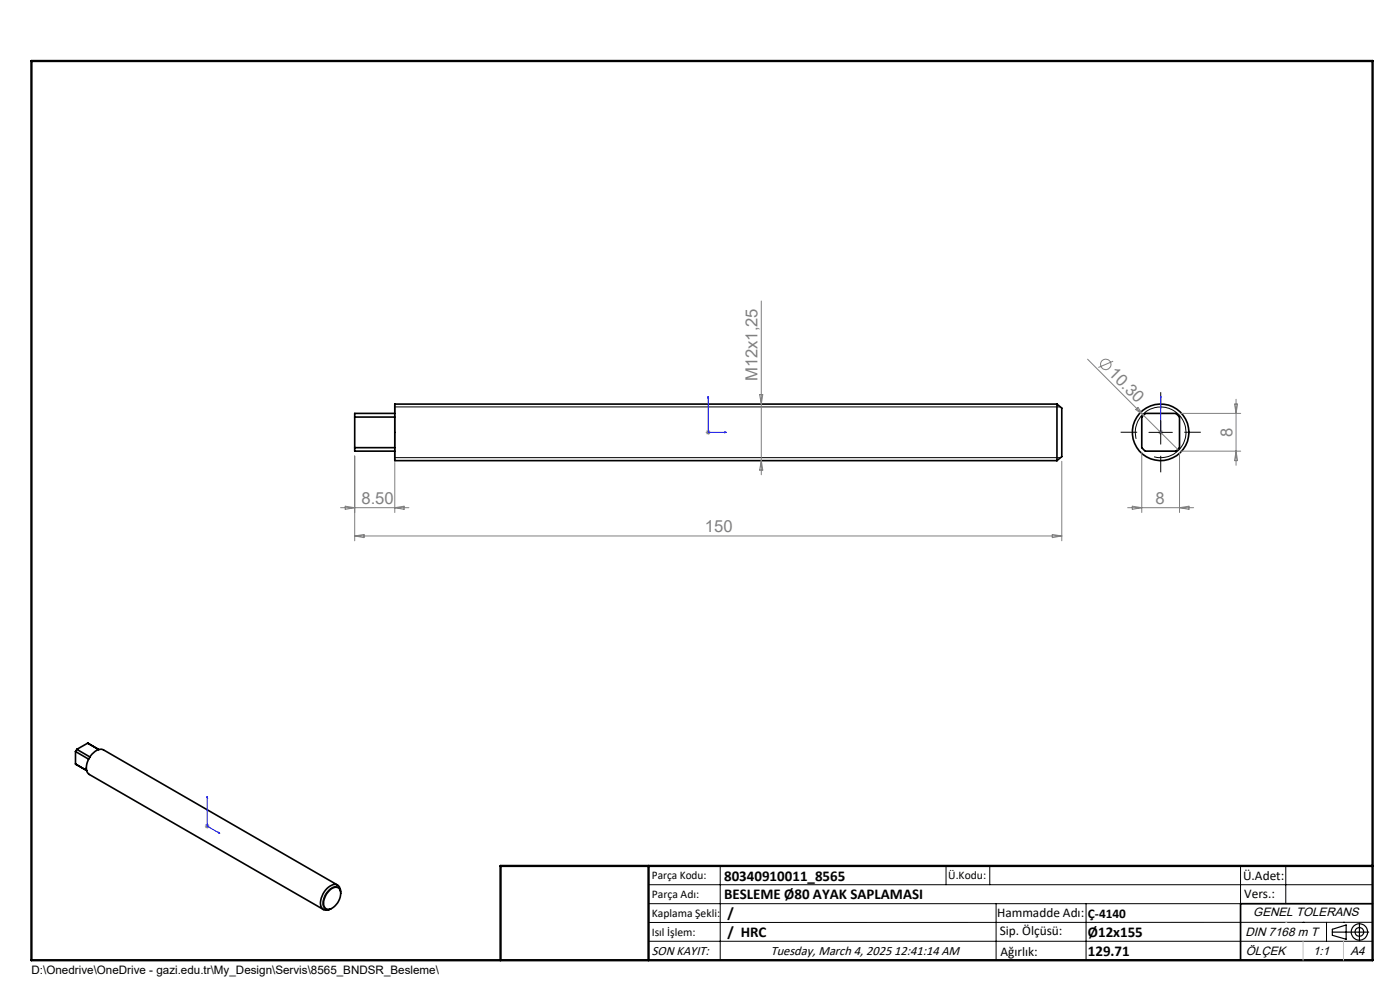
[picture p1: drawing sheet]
<svg xmlns="http://www.w3.org/2000/svg" width="297mm" height="210mm" viewBox="0 0 297 210" stroke-linecap="round" stroke-linejoin="round" font-family="sans-serif">
<g fill="none" stroke="#000" stroke-width=".35">
<path d="M75.2 95v.7h8.5M75.2 88.5h8.5M75.2 95h8.5M75.2 88.5v6.5M83.7 87.7h-8.5v.8M224.2 85.7h-140.5v12h140.5M224.2 85.7v12M224.2 85.7l1 .9v10.3l-1 .8M242.4 88.3l.6-.6h6.4l.3 .2 .5 .6v6.5l-.2 .2-.6 .5h-6.4l-.3-.2-.5-.5v-6.5zM16 159.4l2.8 1.6M16 159.4v2.7M16.3 159l-.3 .4"/>
<path d="M16.3 159l2.8 1.6M18.6 157.6l2.4 1.4M18.6 157.6l2.3 1.4M18.6 157.6l-2.3 1.4M16 162.1l2.4 1.3zM69.8 188.9a1.33 1.33 0 0 1 2.4-.1 3.4 3.4 0 0 1-2.6 4.1 1.42 1.42 0 0 1-.8-2.1l.5-1.2zM71.6 187.7l-49.7-28.6a2.58 2.58 0 0 0-2.9 1.7 2.63 2.63 0 0 0-.1 3.5l49.7 28.6M72.3 189.2a1.36 1.36 0 0 0-.7-1.4 1.36 1.36 0 0 0-1.6 .2 4.3 4.3 0 0 0-1.8 4.4 1.37 1.37 0 0 0 2 .4M291.2 191.7h-28v12"/>
<circle cx="246.2" cy="91.7" r="6"/>
</g>
<g fill="none" stroke="#808080" stroke-width=".21">
<path d="M161.5 63.8v36.9M230.7 76.2l11.9 11.9M236.1 76.6l-3.1 1.4M75.2 96.7v18M83.7 98.1v10.6M149.7 91.7h1M149.9 91.4l.7 .7M150.2 91.2v1M150.6 91.4l-.7 .7M161.1 83.7h.7l-.3 2zM161.5 97.7l.3 2h-.7zM225.2 97.9v16.8"/>
<path d="M240.9 86.9l.5-.5 1.2 1.7zM242.2 95.9v12.8M242.6 88.1l7.3 7.2M245.7 91.7h1M245.9 91.4l.7 .7M246.2 91.2v1M246.6 91.4l-.7 .7M250.2 95.9v12.8M250.5 95.7h12.7M250.5 87.7h12.7M261.9 85.7h.6l-.3 2zM262.2 84.7v14"/>
<path d="M262.2 95.7l.3 2h-.6zM72.2 107.7h14.5M73.2 107.4l2 .3-2 .3zM75.2 113.7h150M75.2 113.7l2-.3v.6zM83.7 107.7l2-.3v.6zM223.2 113.4l2 .3-2 .3zM239.2 107.7h14M240.2 107.4l2 .3-2 .3zM250.2 107.7l2-.3v.6zM43.5 175.3h.9M43.6 174.9l.7 .7"/>
<path d="M44 174.7v1M44.3 174.9l-.7 .7"/>
<circle cx="234.6" cy="77.3" r="1.09"/>
</g>
<g fill="none" stroke="#000" stroke-width=".21">
<path d="M83.7 97.1h141.3M83.7 86.3h141.3M241 93.1a5.4 5.4 0 0 1 4.7-6.8 5.4 5.4 0 0 1 5.9 5.9 5.4 5.4 0 0 1-6.8 4.7M243.7 91.7h5M246.2 89.2v5M72.2 189.1a1.19 1.19 0 0 0-.8-1.1 1.19 1.19 0 0 0-1.3 .5 3.7 3.7 0 0 0-1.4 4l.6 .4 .8-.1M137.6 187.7h153.6M137.6 191.7h153.6M137.6 199.7h153.6M152.8 183.7v20M200.7 183.7v4M210 183.7v4"/>
<path d="M211.3 191.7v12M230.4 191.7v12M263.2 183.7v20M272.8 183.7v8M276.4 195.6h.1M281.4 195.6v4.1M285 195.6h.1M291.2 195.6l-153.6 .1"/>
</g>
<g fill="none" stroke="#000" stroke-width=".25">
<path d="M83.7 85.7v12M83.7 97.7h.1M282.6 197.7h7.8M282.6 197.1l3-.9v3l-3-.8zM288.4 195.8v3.8M106.2 203.7h185"/>
<circle cx="288.4" cy="197.7" r="1.74"/>
<circle cx="288.4" cy="197.7" r=".93"/>
</g>
<path d="M150.2 84l.1 .4h-.2zM150.2 84v7.7h3.9M153.7 91.6l.4 .1-.4 .1zM246.2 91.6v.2zM246.2 84v.4v-.4M246.2 91.7h.1M246.2 84v7.7M44 168.9v.4l-.1-.1zM44 168.9v6.4l2.7 1.5M46.4 176.6l.3 .2-.3-.1z" fill="none" stroke="#00f" stroke-width=".21"/>
<path d="M241.2 91.7h-3.5M246.2 86.7v-3.5M246.2 96.7v3.5M251.2 91.7h3.5" fill="none" stroke="#000" stroke-width=".21" stroke-dasharray="15.2 1.3 1.3 1.3" stroke-linecap="butt"/>
<path d="M6.7 12.9h284.5v190.8h-284.5zM137.6 183.7v20M291.2 183.7h-185v20" fill="none" stroke="#000" stroke-width=".5"/>
<path d="M276.4 199.7v4M285 199.7v4" fill="none" stroke="#c0c0c0" stroke-width=".21"/>
<path d="M272.8 195.6h.1" fill="none" stroke="#c0c0c0" stroke-width=".25"/>
<g fill="#00f">
<path d="M153.7 91.6l.4 .1-.4 .1zM150.2 84l.1 .4h-.2z"/>
<path d="M46.4 176.6l.3 .2-.3-.1zM44 168.9v.4l-.1-.1z"/>
<path d="M246.2 91.6v.2zM246.2 84v.4z"/>
</g>
<g font-size="3.5" fill="#808080">
<text x="160.7" y="80.9" transform="rotate(-90 160.7 80.9)">M12x1,25</text>
<text x="235" y="79.4" transform="rotate(45 235 79.4)">10.30</text>
<text x="261.4" y="92.6" transform="rotate(-90 261.4 92.6)">8</text>
<text x="76.7" y="106.9">8.50</text>
<text x="245.1" y="106.9">8</text>
<text x="149.5" y="112.9">150</text>
</g>
<g font-size="3.2">
<text x="153.6" y="190.8">BESLEME Ø80 AYAK SAPLAMASI</text>
<text x="153.6" y="186.8">80340910011_8565</text>
<text x="154.3" y="194.8">/</text>
<text x="154.3" y="198.8">/ HRC</text>
<text x="230.8" y="198.7">Ø12x155</text>
<text x="230.8" y="202.8">129.71</text>
</g>
<g font-size="2.8">
<text x="263.7" y="186.7">Ü.Adet:</text>
<text x="263.9" y="190.5">Vers.:</text>
<text x="211.5" y="194.5">Hammadde Adı:</text>
<text x="230.8" y="194.7">Ç-4140</text>
<text x="138.3" y="202.6">SON KAYIT:</text>
<text x="163.5" y="202.6">Tuesday, March 4, 2025 12:41:14 AM</text>
<text x="212.1" y="198.4">Sip. Ölçüsü:</text>
<text x="212.2" y="202.7">Ağırlık:</text>
</g>
<g font-size="2.6">
<text x="265.9" y="194.4">GENEL TOLERANS</text>
<text x="264.2" y="198.5">DIN 7168 m T</text>
<text x="264.3" y="202.6">ÖLÇEK</text>
<text x="278.5" y="202.6">1:1</text>
<text x="286.5" y="202.6">A4</text>
</g>
<g font-size="2.5">
<text x="138.3" y="186.4">Parça Kodu:</text>
<text x="138.3" y="190.5">Parça Adı:</text>
<text x="201.2" y="186.5">Ü.Kodu:</text>
<text x="138.3" y="194.5">Kaplama Şekli:</text>
<text x="138.3" y="198.6">Isıl İşlem:</text>
<text x="6.7" y="206.7">D:\Onedrive\OneDrive - gazi.edu.tr\My_Design\Servis\8565_BNDSR_Besleme\</text>
</g>
</svg>
